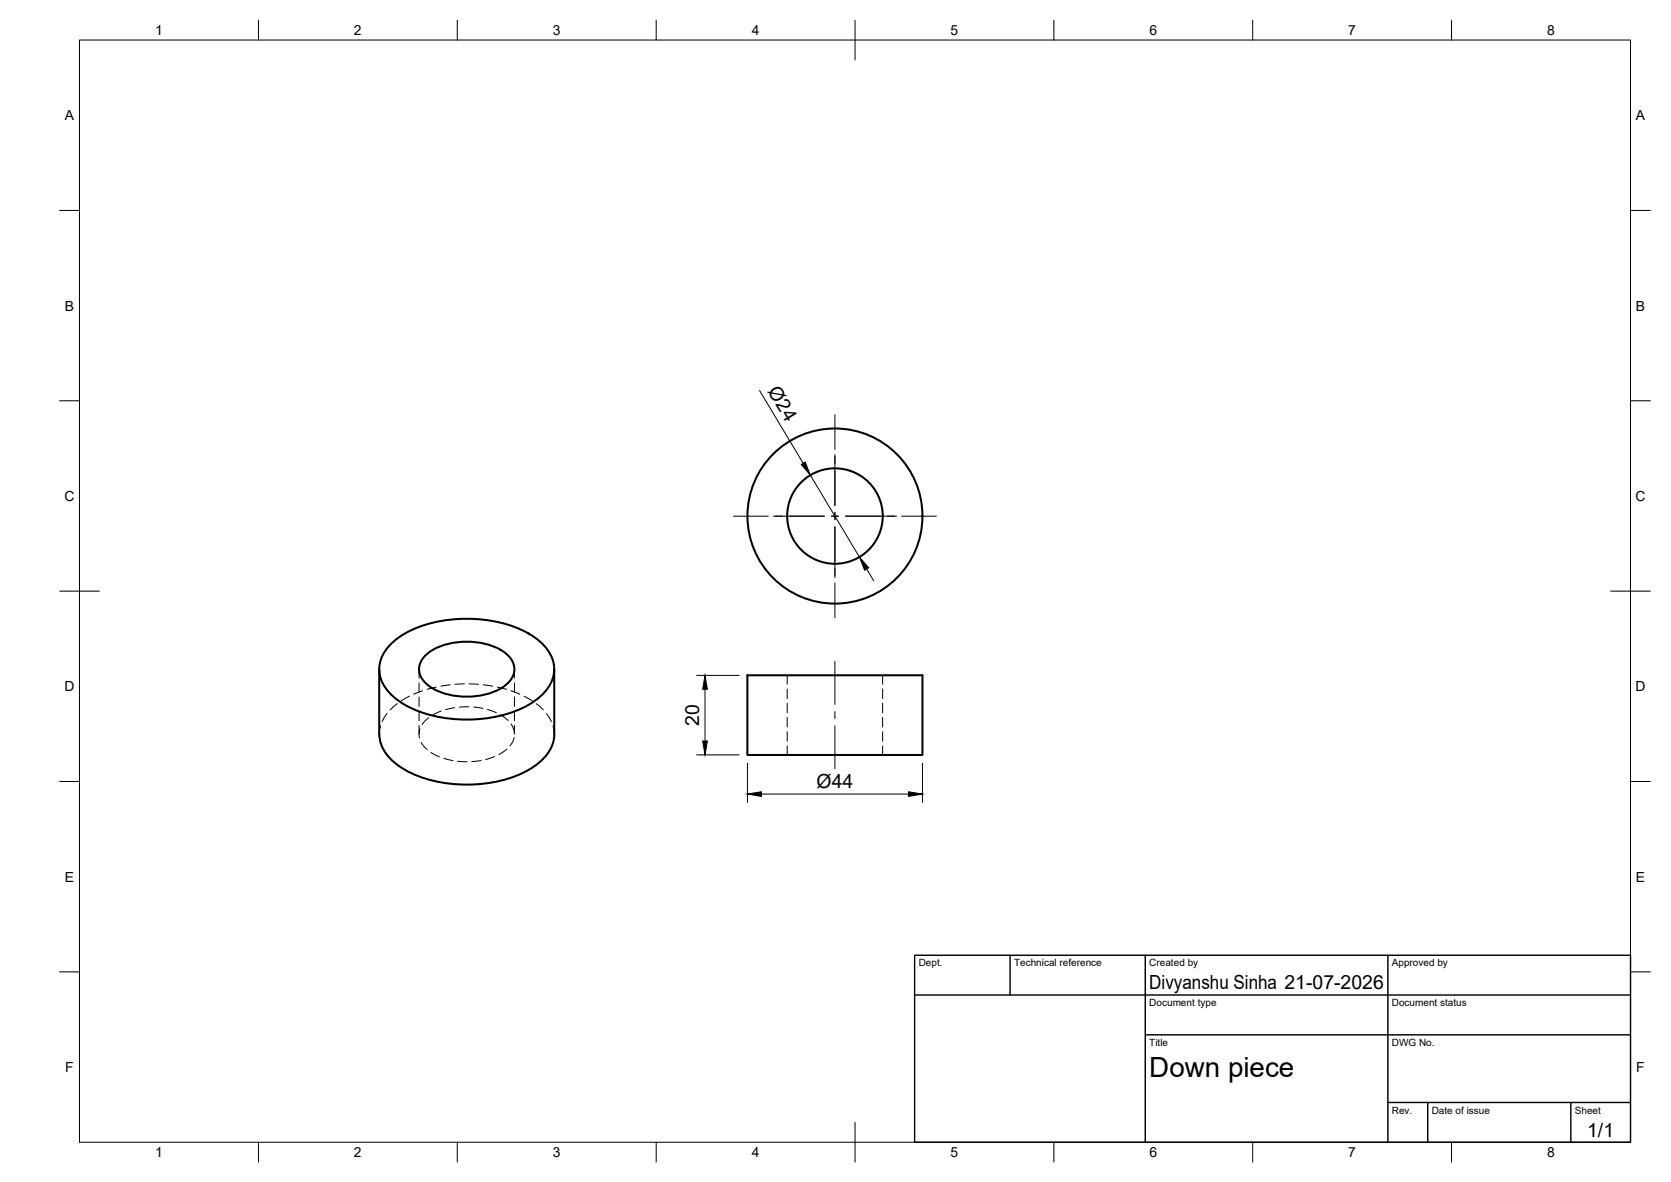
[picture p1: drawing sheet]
<svg xmlns="http://www.w3.org/2000/svg" width="420mm" height="297mm" viewBox="0 0 420 297" stroke-linecap="round" stroke-linejoin="round" font-family="sans-serif">
<!-- layer: Visible -->
<g fill="none" stroke="#000" stroke-width=".51">
<path d="M95.4 168.2v16.3a10.6 10.6 0 0 0 5.7 8.6 34.4 34.4 0 0 0 28 2.1 16.6 16.6 0 0 0 9.4-7.1l.8-2.4 .1-1.2v-16.3M97.9 162.3a25.2 25.2 0 0 1 15.7-6.6 32.2 32.2 0 0 1 20.8 4.5 9.5 9.5 0 0 1 4.9 9.2 11.4 11.4 0 0 1-6.4 7.7 34.5 34.5 0 0 1-31.1 0 12 12 0 0 1-6.3-7.7 8.4 8.4 0 0 1 2.4-7.1zM106.9 164.8a16.6 16.6 0 0 1 14-3.2 10.8 10.8 0 0 1 8.1 4.8 4.7 4.7 0 0 1-2.1 5.9 18.1 18.1 0 0 1-19.1 0 4.7 4.7 0 0 1-.9-7.5zM187.9 169.7h44v20h-44z"/>
<circle cx="209.9" cy="129.7" r="22"/>
<circle cx="210" cy="129.7" r="12"/>
</g>
<!-- layer: Hidden -->
<g fill="none" stroke="#000" stroke-width=".25">
<path d="M97.3 179.3l-1.2 2M99.9 176.8l-1.8 1.6M102.9 174.9l-2 1.2M105.4 168.2v2.2M105.4 171.6v2.4M105.4 175.2v2.3M105.4 178.7v2.4M106.2 173.6l-2.2 .8M109.7 172.7l-2.3 .5M110.9 178.7l-2.1 1M113.2 172.1l-2.4 .3M114.3 177.8l-2.3 .5"/>
<path d="M116.8 171.9l-2.4 .1M117.9 177.6l-2.4 .1M118 171.9l2.3 .1M119.1 177.7l2.3 .3M121.5 172.1l2.4 .3M122.6 178.3l2.2 .8M125.1 172.7l2.3 .5M125.8 179.6l1.9 1.5M128.5 173.6l2.2 .9M129.3 168.2v2.2M129.3 171.6v2.4M129.3 175.2v2.3"/>
<path d="M129.3 178.7v2.4M131.8 175l2.1 1.1M134.8 176.8l1.8 1.6M137.4 179.3l1.2 2M197.9 169.7v2.3M197.9 173.2v2.3M197.9 176.7v2.4M221.9 169.7v2.3M221.9 173.2v2.3M221.9 176.7v2.4M95.7 182.4l-.3 2.1M105.4 182.3v2.2"/>
<path d="M105.6 183.1l-.2 1.4 .1 1M105.9 186.6l1.5 1.8M107.8 180.4l-1.6 1.7M108.4 189.1l2.1 1.1M111.6 190.6l2.3 .5M115.1 191.3l2.3 .1M121 191.1l-2.4 .3M124.4 190.1l-2.3 .8M127.4 188.3l-1.9 1.3M128.5 182l.6 1.2 .2 1M129.3 185.3l-.5 1.3-.6 .8M129.3 182.3v2.2"/>
<path d="M139 182.4l.4 2.1M197.9 180.3v2.4M197.9 183.9v2.4M197.9 187.5v2.2M221.9 180.3v2.4M221.9 183.9v2.4M221.9 187.5v2.2"/>
</g>
<!-- layer: BORDER -->
<g fill="none" stroke="#000" stroke-width=".25">
<path d="M20 10.1h390v276.9h-390zM65 5.1v5M115 5.1v5M165 5.1v5M215 5.1v10M265 5.1v5M315 5.1v5M365 5.1v5M15 52.9h5M410 52.9h5M15 100.7h5M410 100.7h5"/>
<path d="M15 148.6h10M405 148.6h10M15 196.4h5M410 196.4h5M15 244.2h5M410 244.2h5M65 287v5M115 287v5M165 287v5M215 282.1v9.9M265 287v5M315 287v5"/>
<path d="M365 287v5"/>
</g>
<!-- layer: TITLEBLOCK -->
<path d="M230 240.1h180v46.9h-180zM230 250h180M254 240.1v9.9M288 240.1v46.9M349 240.1v46.9M288 260.1h122M349 277.1h61M359 277.1v9.9M395 277.1v9.9" fill="none" stroke="#000" stroke-width=".36"/>
<!-- layer: Smart Centers -->
<g fill="none" stroke="#000" stroke-width=".25">
<path d="M209.9 104.2v8.7M209.9 114.2v12.8M184.4 129.7h8.8M194.4 129.7h12.9M209 129.7h1.8M209.9 128.8v1.8M209.9 132.4v12.8M212.6 129.7h12.8M226.7 129.7h8.7M209.9 146.5v8.7M209.9 166.2v10.8M209.9 178.8v1.8"/>
<path d="M209.9 182.4v10.8"/>
</g>
<!-- layer: FD_Dimensions -->
<path d="M191 98.1l11 18.3M203.8 119.4l12.3 20.6M217.9 143l1.8 3M175.2 169.7h10.6M177.3 173.2v13M175.2 189.7h10.6M187.9 191.8v9.9M191.4 199.5h37M231.9 191.8v9.9" fill="none" stroke="#000" stroke-width=".25"/>
<path d="M201.5 116.7l1-.6 1.3 3.3zM216.1 140l2.3 2.7-1 .6zM177.3 169.7l.6 3.5h-1.2zM176.7 186.2h1.2l-.6 3.5zM187.9 199.5l3.5-.5v1.1zM228.4 199l3.5 .5-3.5 .6z" fill="#000" stroke="#000" stroke-width=".25"/>
<text font-size="7" x="289" y="270.6">Down piece</text>
<g font-size="4.9">
<text x="192.9" y="98.4" transform="rotate(59 192.9 98.4)">Ø24</text>
<text x="175.8" y="182.4" transform="rotate(-90 175.8 182.4)">20</text>
<text x="205.3" y="198">Ø44</text>
<text x="289" y="248.5">Divyanshu Sinha 21-07-2026</text>
<text x="399.1" y="285.7">1/1</text>
</g>
<g font-size="3.5">
<text x="39" y="8.8">1</text>
<text x="89" y="8.8">2</text>
<text x="139" y="8.8">3</text>
<text x="189" y="8.8">4</text>
<text x="239" y="8.8">5</text>
<text x="289" y="8.8">6</text>
<text x="339" y="8.8">7</text>
<text x="389" y="8.8">8</text>
<text x="16.3" y="30.2">A</text>
<text x="411.3" y="30.2">A</text>
<text x="16.3" y="78">B</text>
<text x="411.3" y="78">B</text>
<text x="16.2" y="125.9">C</text>
<text x="411.2" y="125.9">C</text>
<text x="16.2" y="173.7">D</text>
<text x="411.2" y="173.7">D</text>
<text x="16.3" y="221.6">E</text>
<text x="411.3" y="221.6">E</text>
<text x="16.4" y="269.4">F</text>
<text x="411.4" y="269.4">F</text>
<text x="39" y="290.8">1</text>
<text x="89" y="290.8">2</text>
<text x="139" y="290.8">3</text>
<text x="189" y="290.8">4</text>
<text x="239" y="290.8">5</text>
<text x="289" y="290.8">6</text>
<text x="339" y="290.8">7</text>
<text x="389" y="290.8">8</text>
</g>
<g font-size="2.5">
<text x="231" y="242.9">Dept.</text>
<text x="255" y="242.9">Technical reference</text>
<text x="289" y="242.9">Created by</text>
<text x="350" y="242.9">Approved by</text>
<text x="289" y="252.8">Document type</text>
<text x="350" y="252.8">Document status</text>
<text x="289" y="262.9">Title</text>
<text x="350" y="262.9">DWG No.</text>
<text x="350" y="279.9">Rev.</text>
<text x="360" y="279.9">Date of issue</text>
<text x="396" y="279.9">Sheet</text>
</g>
</svg>
